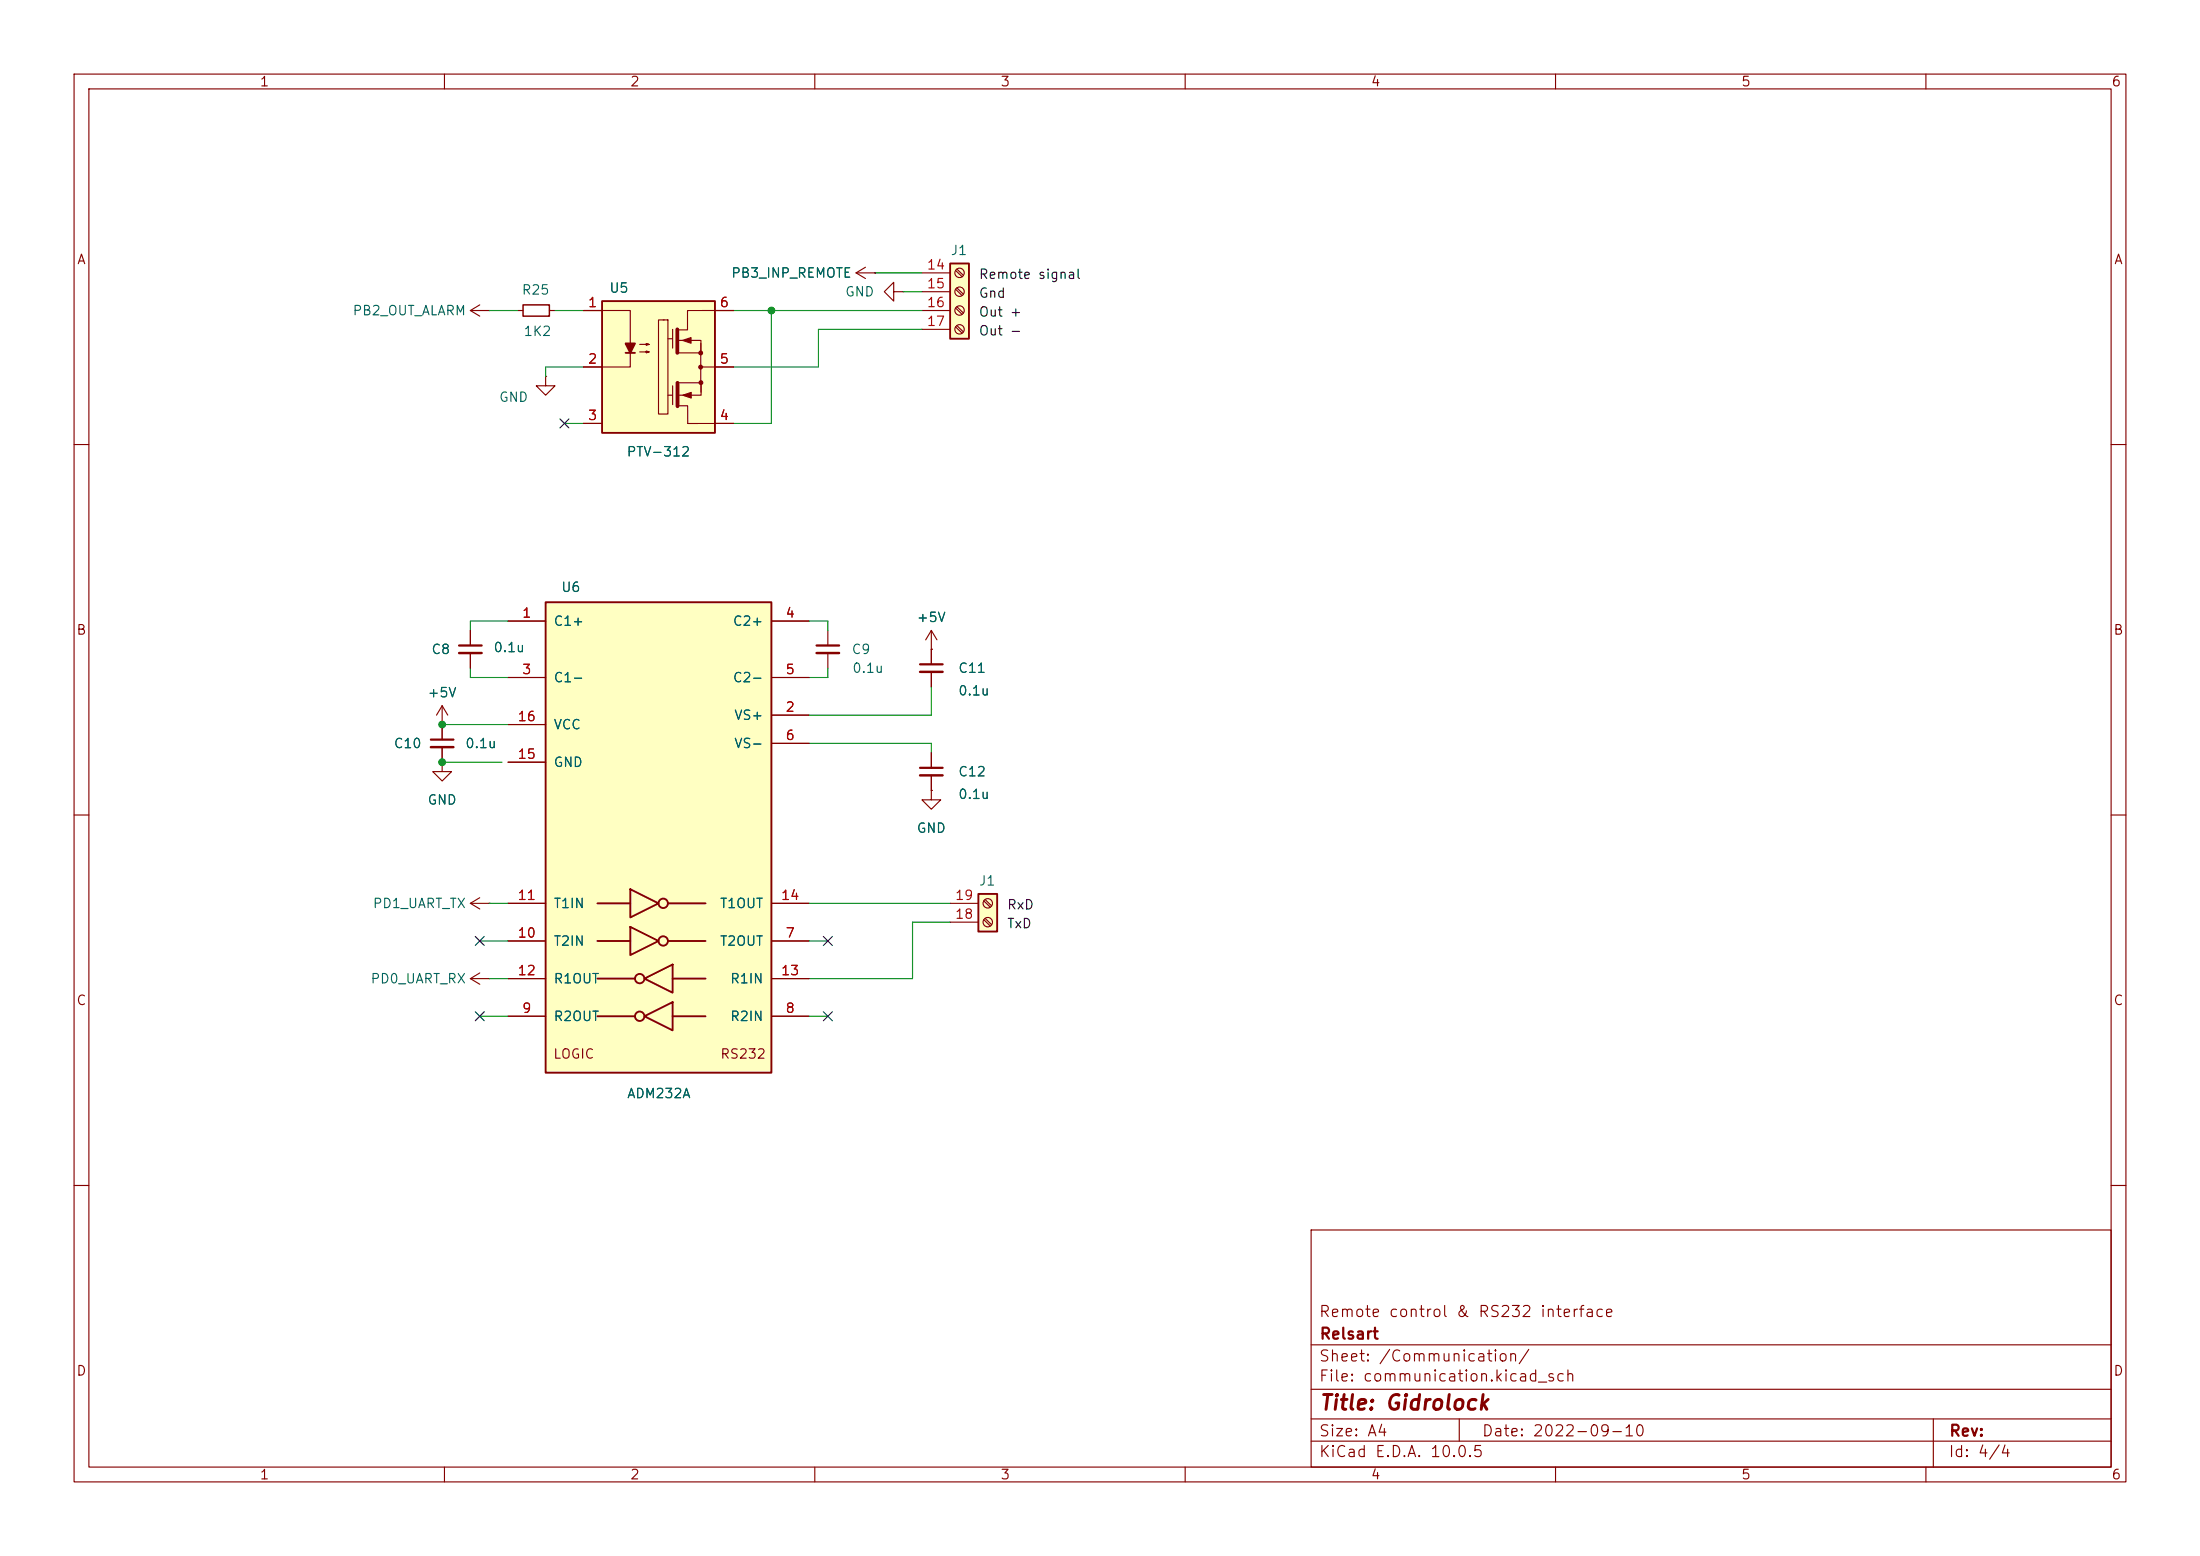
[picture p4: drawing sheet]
<svg xmlns="http://www.w3.org/2000/svg" width="297mm" height="210mm" viewBox="0 0 297 210" stroke-linecap="round" stroke-linejoin="round" font-family="sans-serif">
<g fill="none" stroke="#840000" stroke-width=".15">
<path d="M10 10h277v190h-277zM12 12h273v186h-273zM60 10v2M110 10v2M160 10v2M210 10v2M260 10v2M10 60h2M285 60h2M59.7 97.8v2M10 110h2M59.7 102.9v1.2h1.3l-1.3 1.3-1.3-1.3h1.3"/>
<path d="M59.7 102.9h.1M59.7 100.8v2.1M285 110h2M10 160h2M177 166h108v32h-108zM285 160h2M60 198v2M110 198v2M160 198v2M177 194.5h108M177 191.5h108M177 187.5h108"/>
<path d="M177 181.5h108M197 191.5v3M210 198v2M260 198v2M261 191.5v6.5"/>
</g>
<path d="M58.2 99.8h3" fill="none" stroke="#840000" stroke-width=".3"/>
<path d="M58.2 100.8h3" fill="none" stroke="#840000" stroke-width=".33"/>
<path d="M73.7 81.3h30.4v63.5h-30.4z" fill="#ffffc2"/>
<g fill="none" stroke="#840000" stroke-width=".25">
<path d="M73.7 81.3h30.4v63.5h-30.4zM80.6 121.9h4.5M80.6 127h4.5M80.6 132.1h5.1M80.6 137.2h5.1M85.1 120l3.8 1.9-3.8 1.9zM85.1 125.1l3.8 1.9-3.8 1.9zM87 132.1l3.8-1.9v3.8zM87 137.2l3.8-1.9v3.8zM90.2 121.9h5M90.2 127h5M90.8 132.1h4.4"/>
<path d="M90.8 137.2h4.4"/>
<circle cx="86.4" cy="132.1" r=".63"/>
<circle cx="86.4" cy="137.2" r=".63"/>
<circle cx="89.5" cy="121.9" r=".63"/>
<circle cx="89.5" cy="127" r=".63"/>
</g>
<g fill="none" stroke="#840000" stroke-width=".15">
<path d="M59.7 97.8h.1M59.7 95.3l-.8 1.2M59.7 95.3l.8 1.2M59.7 95.3v2.5M63.5 85.1v2M63.5 88.1v2.1M68.6 83.8h5.1M68.6 91.4h5.1M68.6 97.8h5.1M104.1 83.8h5.1M104.1 96.5h5.1M104.1 91.4h5.1"/>
<path d="M68.6 102.9h5.1M104.1 100.3h5.1M68.6 127h5.1M68.6 137.2h5.1M68.6 121.9h5.1M68.6 132.1h5.1M104.1 127h5.1M104.1 137.2h5.1M104.1 121.9h5.1M104.1 132.1h5.1"/>
</g>
<path d="M62 87.1h3" fill="none" stroke="#840000" stroke-width=".3"/>
<path d="M62 88.1h3" fill="none" stroke="#840000" stroke-width=".33"/>
<path d="M132.1 120.7h2.5v5h-2.5z" fill="#ffffc2"/>
<path d="M132.1 120.7h2.5v5h-2.5z" fill="none" stroke="#840000" stroke-width=".25"/>
<g fill="none" stroke="#840000" stroke-width=".15">
<path d="M111.8 85.1v2M111.8 88.1v2.1M125.7 87.6h.1M125.7 85.1l-.7 1.3M125.7 85.1l.8 1.3M125.7 85.1v2.5M128.3 124.5h3.8M128.3 121.9h3.8M132.8 121.6l.9 .8M132.8 124.1l.9 .9M133 121.4l.9 .9M133 124l.9 .8"/>
<circle cx="133.3" cy="121.9" r=".63"/>
<circle cx="133.3" cy="124.5" r=".63"/>
</g>
<path d="M110.2 87.1h3.1" fill="none" stroke="#840000" stroke-width=".3"/>
<path d="M110.2 88.1h3.1" fill="none" stroke="#840000" stroke-width=".33"/>
<path d="M81.3 40.6h15.2v17.8h-15.2z" fill="#ffffc2"/>
<path d="M81.3 40.6h15.2v17.8h-15.2zM84.5 47.6h1.2" fill="none" stroke="#840000" stroke-width=".25"/>
<g fill="none" stroke="#840000" stroke-width=".15">
<path d="M115.6 36.8l1.2 .8M115.6 36.8h2.5M116.8 36.1l-1.2 .7M118.1 36.8h.1M120.6 39.4v-1.3l-1.2 1.3 1.2 1.2v-1.2h1.3M121.9 39.4h.1M73.7 50.8v1.3h1.2l-1.2 1.2-1.3-1.2h1.3M73.7 50.8h.1M78.7 41.9h6.4v7.6h-6.4M78.7 57.2h2.6M86.4 46.5h1.2l-.4 .1v-.2l.4 .1M86.4 47.5h1.2l-.4 .1v-.2l.4 .1"/>
<path d="M88.9 43.2h1.3v12.7h-1.3zM89.5 43.2h.1M90.2 45.7h.6M90.2 53.3h.6M90.8 44.5v2.5M90.8 52.1v2.5M91.4 45.9h3.2v1.7M91.5 51.7h3.1v1.2M91.6 54.8h1.2v2.4M92.8 41.9v2.6h-1.3M94.6 47.6v3.8M94.6 49.5h4.5"/>
<path d="M94.6 46.4v1.2h-3.2M94.6 51.7l.1 1.6h-3.3M99.1 41.9h-6.3M99.1 57.2h-6.3M125.7 87.6v2.1M125.7 90.7v2M125.7 106.7v1.3h1.3l-1.3 1.2-1.2-1.2h1.2M125.7 106.7h.1M125.7 101.6v2M125.7 104.6v2.1M63.5 132.1l1.3 .7M63.5 132.1h2.5"/>
<path d="M63.5 121.9l1.3 .8M63.5 121.9h2.5M64.8 131.3l-1.3 .8M64.8 121.2l-1.3 .7M66 132.1h.1M66 121.9h.1"/>
</g>
<path d="M84.5 46.4h1.2l-.6 1.2z" fill="#840000" stroke="#840000" stroke-width=".25"/>
<path d="M91.4 44.5v3.1M91.5 51.7v3.1" fill="none" stroke="#840000" stroke-width=".51"/>
<g fill="#840000" stroke="#840000" stroke-width=".15">
<path d="M92.1 45.9l1.2-.3v.7z"/>
<path d="M92.2 53.3l1.1-.3v.7z"/>
<circle cx="94.6" cy="49.5" r=".25"/>
<circle cx="94.6" cy="47.6" r=".25"/>
<circle cx="94.6" cy="51.6" r=".25"/>
</g>
<path d="M124.2 89.7h3.1M124.2 103.6h3.1" fill="none" stroke="#840000" stroke-width=".3"/>
<path d="M124.2 90.7h3.1M124.2 104.6h3.1" fill="none" stroke="#840000" stroke-width=".33"/>
<path d="M128.3 35.6h2.5v10.1h-2.5z" fill="#ffffc2"/>
<path d="M128.3 35.6h2.5v10.1h-2.5z" fill="none" stroke="#840000" stroke-width=".25"/>
<g fill="none" stroke="#840000" stroke-width=".15">
<path d="M118.1 36.8h.1M124.5 36.8h3.8M124.5 39.4h3.8M129 36.5l.9 .8M129 39l.9 .9M129.2 36.3l.8 .9M129.2 38.9l.8 .8M63.5 41.9h2.5M63.5 41.9l1.3 .8M64.8 41.1l-1.3 .8M66 41.9h.1M69.8 41.9h.8"/>
<path d="M74.2 41.9h.7M78.7 41.9h2.6M78.7 49.5h2.6M78.7 57.2h2.6M96.5 41.9h2.6M96.5 49.5h2.6M96.5 57.2h2.6M124.5 41.9h3.8M124.5 44.5h3.8M129 41.6l.9 .8M129 44.1l.9 .9M129.2 41.4l.8 .8"/>
<path d="M129.2 43.9l.8 .9M59.7 97.8h.1M59.7 97.8v2M63.5 85.1v2M63.5 88.1v2.1M68.6 83.8h5.1M68.6 91.4h5.1M68.6 97.8h5.1M104.1 83.8h5.1M104.1 96.5h5.1M104.1 91.4h5.1M125.7 87.6h.1"/>
<path d="M125.7 87.6v2.1M125.7 90.7v2M59.7 102.9h.1M59.7 100.8v2.1M68.6 102.9h5.1M104.1 100.3h5.1M125.7 106.7h.1M125.7 101.6v2M125.7 104.6v2.1M68.6 127h5.1M68.6 137.2h5.1M68.6 121.9h5.1"/>
<path d="M68.6 132.1h5.1M104.1 127h5.1M104.1 137.2h5.1M104.1 121.9h5.1M104.1 132.1h5.1"/>
<circle cx="129.5" cy="36.8" r=".63"/>
<circle cx="129.5" cy="39.4" r=".63"/>
<circle cx="129.5" cy="41.9" r=".63"/>
<circle cx="129.5" cy="44.4" r=".63"/>
</g>
<path d="M70.6 41.1h3.6v1.6h-3.6z" fill="none" stroke="#840000" stroke-width=".2"/>
<g fill="none" stroke="#009600" stroke-width=".15">
<path d="M118.1 36.8h6.4M121.9 39.4h2.6M66 41.9h3.8M74.9 41.9h3.8M76.2 57.2h2.5M78.7 49.5h-5v1.3M99.1 41.9h25.4M104.1 41.9v15.3h-5M124.5 44.5h-14v5h-11.4M59.7 97.8h8.9M63.5 90.2v1.2h5.1M68.6 83.8h-5.1v1.3"/>
<path d="M109.2 83.8h2.6v1.3M111.8 90.2v1.2h-2.6M125.7 92.7v3.8h-16.5M59.7 102.9h8.1M109.2 100.3h16.5v1.3M64.8 127h3.8M64.8 137.2h3.8M66 132.1h2.6M66 121.9h2.6M109.2 127h2.6M109.2 137.2h2.6M109.2 121.9h19.1"/>
<path d="M128.3 124.5h-5.1v7.6h-14"/>
</g>
<path d="M75.6 56.5l1.2 1.3M76.8 56.5l-1.2 1.3M64.2 126.4l1.2 1.2M64.2 136.6l1.2 1.2M65.4 126.4l-1.2 1.2M65.4 136.6l-1.2 1.2M111.2 126.4l1.2 1.2M111.2 136.6l1.2 1.2M112.4 126.4l-1.2 1.2M112.4 136.6l-1.2 1.2" fill="none" stroke="#000084" stroke-width=".15"/>
<g fill="#009600" stroke="#009600" stroke-width=".14">
<circle cx="59.7" cy="102.9" r=".46"/>
<circle cx="59.7" cy="97.8" r=".46"/>
<circle cx="104.1" cy="41.9" r=".46"/>
</g>
<text font-size="2" fill="#840000" x="178" y="190.8">Title: Gidrolock</text>
<g font-size="1.5" fill="#840000">
<text x="178" y="178.1">Remote control &amp; RS232 interface</text>
<text x="178" y="184.1">Sheet: /Communication/</text>
<text x="178" y="181.1">Relsart</text>
<text x="178" y="186.8">File: communication.kicad_sch</text>
<text x="178" y="197">KiCad E.D.A. 10.0.5</text>
<text x="178" y="194.2">Size: A4</text>
<text x="200" y="194.2">Date: 2022-09-10</text>
<text x="263" y="197">Id: 4/4</text>
<text x="263" y="194.2">Rev:</text>
</g>
<g font-size="1.3" fill="#840000">
<text x="35" y="12">1</text>
<text x="85" y="12">2</text>
<text x="135" y="12">3</text>
<text x="185" y="12">4</text>
<text x="235" y="12">5</text>
<text x="285" y="12">6</text>
<text x="10.3" y="36">A</text>
<text x="285.3" y="36">A</text>
<text x="10.2" y="86">B</text>
<text x="285.2" y="86">B</text>
<text x="10.2" y="136">C</text>
<text x="285.2" y="136">C</text>
<text x="74.6" y="143.2">LOGIC</text>
<text x="97.1" y="143.2">RS232</text>
<text x="10.2" y="186">D</text>
<text x="285.2" y="186">D</text>
<text x="35" y="200">1</text>
<text x="85" y="200">2</text>
<text x="135" y="200">3</text>
<text x="185" y="200">4</text>
<text x="235" y="200">5</text>
<text x="285" y="200">6</text>
</g>
<g font-size="1.3" fill="#006464">
<text x="128.3" y="34.7">J1</text>
<text x="70.3" y="40.1">R25</text>
<text x="82.2" y="39.8">U5</text>
<text x="98.6" y="37.8">PB3_INP_REMOTE</text>
<text x="114" y="40.3">GND</text>
<text x="47.5" y="42.9">PB2_OUT_ALARM</text>
<text x="70.6" y="45.7">1K2</text>
<text x="67.3" y="54.6">GND</text>
<text x="84.5" y="61.9">PTV-312</text>
<text x="75.7" y="80.2">U6</text>
<text x="58.2" y="88.6">C8</text>
<text x="66.5" y="88.3">0.1u</text>
<text x="74.6" y="84.8">C1+</text>
<text x="98.8" y="84.8">C2+</text>
<text x="114.9" y="88.6">C9</text>
<text x="123.7" y="84.3">+5V</text>
<text x="57.6" y="94.4">+5V</text>
<text x="74.6" y="92.4">C1-</text>
<text x="98.8" y="92.4">C2-</text>
<text x="115" y="91.1">0.1u</text>
<text x="129.3" y="91.1">C11</text>
<text x="129.3" y="94.2">0.1u</text>
<text x="53.1" y="101.3">C10</text>
<text x="62.7" y="101.3">0.1u</text>
<text x="74.6" y="98.8">VCC</text>
<text x="99" y="97.5">VS+</text>
<text x="99" y="101.3">VS-</text>
<text x="74.6" y="103.8">GND</text>
<text x="129.3" y="105.1">C12</text>
<text x="57.6" y="108.9">GND</text>
<text x="123.7" y="112.7">GND</text>
<text x="129.3" y="108.2">0.1u</text>
<text x="132.1" y="119.8">J1</text>
<text x="50.2" y="122.9">PD1_UART_TX</text>
<text x="74.6" y="122.9">T1IN</text>
<text x="97.1" y="122.9">T1OUT</text>
<text x="74.6" y="128">T2IN</text>
<text x="97.1" y="128">T2OUT</text>
<text x="49.9" y="133">PD0_UART_RX</text>
<text x="74.6" y="133">R1OUT</text>
<text x="98.5" y="133">R1IN</text>
<text x="74.6" y="138.1">R2OUT</text>
<text x="98.5" y="138.1">R2IN</text>
<text x="84.6" y="148.5">ADM232A</text>
</g>
<g font-size="1.3" fill="#a90000">
<text x="79.3" y="41.8">1</text>
<text x="97.1" y="41.8">6</text>
<text x="125" y="36.7">14</text>
<text x="125" y="39.2">15</text>
<text x="125" y="41.8">16</text>
<text x="125" y="44.3">17</text>
<text x="79.3" y="49.4">2</text>
<text x="97.1" y="49.4">5</text>
<text x="79.3" y="57">3</text>
<text x="97.1" y="57">4</text>
<text x="70.4" y="83.7">1</text>
<text x="105.9" y="83.7">4</text>
<text x="70.4" y="91.3">3</text>
<text x="105.9" y="91.3">5</text>
<text x="69.8" y="97.7">16</text>
<text x="105.9" y="96.4">2</text>
<text x="105.9" y="100.2">6</text>
<text x="69.8" y="102.7">15</text>
<text x="69.8" y="121.8">11</text>
<text x="105.3" y="121.8">14</text>
<text x="128.8" y="124.3">18</text>
<text x="128.8" y="121.8">19</text>
<text x="69.8" y="126.9">10</text>
<text x="69.8" y="131.9">12</text>
<text x="105.3" y="131.9">13</text>
<text x="105.9" y="126.9">7</text>
<text x="70.4" y="137">9</text>
<text x="105.9" y="137">8</text>
</g>
<g font-size="1.3" fill="#0f0f0f">
<text x="132.1" y="38">Remote signal</text>
<text x="132.1" y="40.5">Gnd</text>
<text x="132.1" y="43.1">Out +</text>
<text x="132.1" y="45.6">Out -</text>
<text x="135.9" y="125.6">TxD</text>
<text x="135.9" y="123.1">RxD</text>
</g>
</svg>
